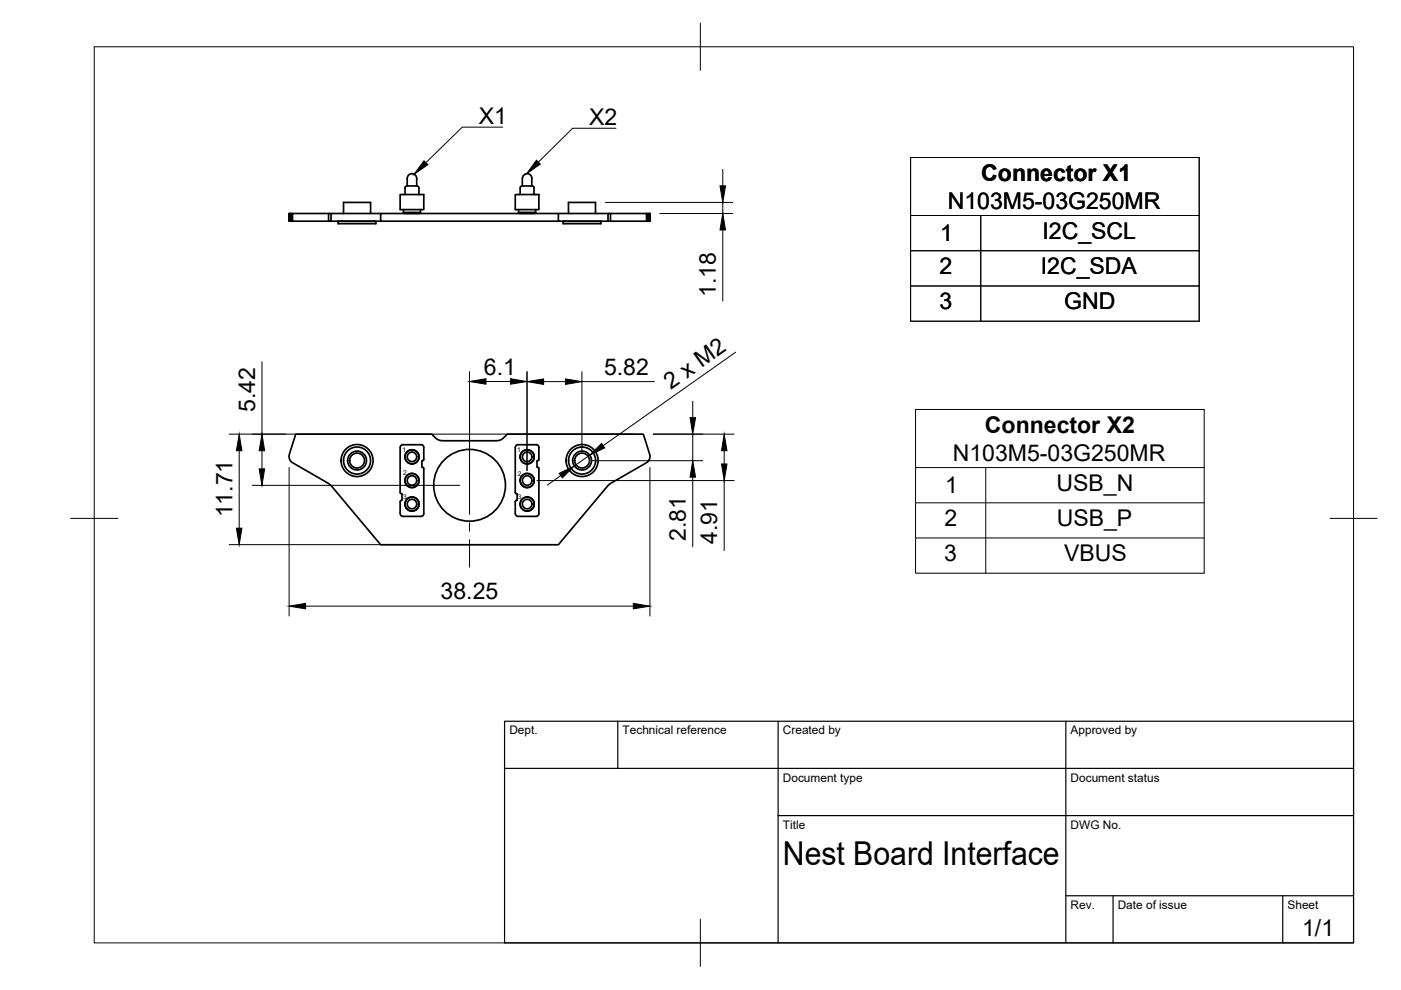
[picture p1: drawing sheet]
<svg xmlns="http://www.w3.org/2000/svg" width="297mm" height="210mm" viewBox="0 0 297 210" stroke-linecap="round" stroke-linejoin="round" font-family="sans-serif">
<!-- layer: Visible -->
<g fill="none" stroke="#000" stroke-width=".36">
<path d="M86.3 39.4v-1.6a1.01 1.01 0 0 1 1-1 1.01 1.01 0 0 1 1 1v1.6M110.7 37.8v1.6M110.8 37.8a1.01 1.01 0 0 1 1-1 1.01 1.01 0 0 1 1 1M112.8 37.8v1.6M61.3 45.3v1.6M61.4 45.3v1.6M61.5 45.3h-.1v1.6h.1M61.7 45.3h-.2v1.6h.2M62 45.3h-.3v1.6h.3M69.7 45.3h-7.7v1.6h7.7M70.2 45.3h-.5v1.6h.5M71.7 46.9h8v.5h-8z"/>
<path d="M72.2 46.9h.1M72.8 45.3v-2.4h5.8v2.4M79.2 46.9h.1M80.7 45.3h-10.5v1.6h10.5M84.8 41.2h5.1v3.2h-5.1zM85.5 45a2.52 2.52 0 0 0 1.8 .2 2.55 2.55 0 0 0 1.9-.2M85.5 45h3.7M85.5 44.4v.6M85.9 41.2v-1.4a.92 .92 0 0 1 1.2-.4h.5a.92 .92 0 0 1 1.2 .4v1.4M89.2 44.4v.6M109.2 41.2h5.1v3.2h-5.1zM109.9 45a2.55 2.55 0 0 0 1.9 .2 2.52 2.52 0 0 0 1.8-.2"/>
<path d="M109.9 45h3.7M109.9 44.4v.6M110.3 41.2v-1.4a.88 .88 0 0 1 1.2-.4h.5a.96 .96 0 0 1 1.2 .4v1.4M113.6 44.4v.6M118.4 45.3h-37.7v1.6h37.7M119.4 46.9h8v.5h-8zM119.9 46.9h.1M120.5 45.3v-2.4h5.8v2.4M126.9 46.9h.1M128.9 45.3h-10.5v1.6h10.5M129.4 45.3h-.5v1.6h.5M137.1 45.3h-7.7v1.6h7.7"/>
<path d="M137.4 45.3h.2v1.6h-.2zM137.4 45.3h-.3v1.6h.3M137.6 45.3h.1M137.6 46.9h.1M137.8 45.3v1.6zM137.8 45.3v1.6M62.7 92h28.8a2.74 2.74 0 0 0 2.3 1.4h11.5a2.74 2.74 0 0 0 2.2-1.4h28.9l1.4 4.3v.7l-.2 .6-.5 .5-7.7 4.4-.5 .4-10.5 12.6h-37.7l-10.5-12.6-.5-.4-7.7-4.4-.5-.5-.2-.6v-.7zM88.8 96.5v.1M88.8 97.2v.1M88.8 96.4a1.51 1.51 0 0 0-2.3-.8 1.51 1.51 0 0 0 0 2.5 1.51 1.51 0 0 0 2.3-.8M113.2 96.5v.1M113.2 97.2v.1"/>
<path d="M113.2 96.4a1.51 1.51 0 0 0-2.3-.8 1.51 1.51 0 0 0 0 2.5 1.51 1.51 0 0 0 2.3-.8M84.9 104.4l.3 .3v1.4l-.4 .2 .1 2.6a.6 .6 0 0 0 .5 .6h3.8a.6 .6 0 0 0 .7-.6v-9.6l-.4-.2v-1.4l.4-.3v-2.5a.6 .6 0 0 0-.7-.6h-3.8a.57 .57 0 0 0-.5 .6l-.1 9.6M88.8 101.6a1.5 1.5 0 0 0-2.3-1 1.5 1.5 0 0 0 0 2.5 1.5 1.5 0 0 0 2.3-.9M88.8 106.5v.1M88.8 106.5a1.51 1.51 0 0 0-2.3-.9 1.51 1.51 0 0 0 0 2.4 1.51 1.51 0 0 0 2.3-.8M109.2 104.5l.1-9.6a.57 .57 0 0 1 .6-.6h3.8a.6 .6 0 0 1 .6 .6v2.5l-.4 .3v1.4l.4 .2v9.6a.6 .6 0 0 1-.6 .6h-3.8a.6 .6 0 0 1-.6-.6l-.1-2.6 .2-.2M109.3 104.4l.1 .2M109.4 104.6l.2 .1v1.4h-.2M113.2 101.6a1.5 1.5 0 0 0-2.2-1 1.5 1.5 0 0 0-.3 2.4 1.5 1.5 0 0 0 2.3-.3l.2-.5M113.2 106.5v.1M113.2 106.5a1.51 1.51 0 0 0-2.3-.9 1.51 1.51 0 0 0 0 2.5 1.51 1.51 0 0 0 2.3-.8v-.1"/>
<circle cx="75.7" cy="97.6" r="1.58"/>
<circle cx="75.7" cy="97.6" r="2"/>
<circle cx="75.7" cy="97.6" r="2.87"/>
<circle cx="75.7" cy="97.6" r="3.4"/>
<circle cx="87.3" cy="96.9" r="1.47"/>
<circle cx="87.3" cy="96.9" r="1.01"/>
<circle cx="111.8" cy="96.9" r="1.47"/>
<circle cx="111.8" cy="96.9" r="1.01"/>
<circle cx="123.4" cy="97.6" r="1.58"/>
<circle cx="123.4" cy="97.6" r="2"/>
<circle cx="123.4" cy="97.6" r="2.87"/>
<circle cx="123.4" cy="97.6" r="3.4"/>
<circle cx="87.3" cy="106.9" r="1.47"/>
<circle cx="87.3" cy="101.9" r="1.47"/>
<circle cx="87.3" cy="106.9" r="1.01"/>
<circle cx="87.3" cy="101.9" r="1.01"/>
<circle cx="99.6" cy="102.9" r="7.6"/>
<circle cx="111.8" cy="106.9" r="1.47"/>
<circle cx="111.8" cy="101.9" r="1.47"/>
<circle cx="111.8" cy="106.9" r="1.01"/>
<circle cx="111.8" cy="101.9" r="1.01"/>
</g>
<!-- layer: BORDER -->
<path d="M20 9.9h267v190h-267zM148.5 4.9v10M15 109.9h10M282 109.9h10M148.5 194.9v10" fill="none" stroke="#000" stroke-width=".21"/>
<!-- layer: TITLEBLOCK -->
<path d="M107 152.9h180v47h-180zM131 152.9v10M165 152.9v47M226 152.9v47M107 162.9h180M165 172.9h122M226 189.9h61M236 189.9v10M272 189.9v10" fill="none" stroke="#000" stroke-width=".25"/>
<!-- layer: FD_Dimensions -->
<g fill="none" stroke="#000" stroke-width=".21">
<path d="M153.2 35.9v3.5M128.4 42.9h26.9M139.9 45.3h15.4M153.2 42.9v2.4M153.2 48.8v15M55.5 76.7v15.3M99.5 78.8v22M111.7 78.8v21M123.4 78.8v16.8M156 74.7l-28.1 19.8M48.6 92h85.7M50.7 95.6v16.4"/>
<path d="M55.5 95.6v3.8M61.3 99.1v31.5M103 80.9h5.2M115.3 80.9h4.6M123.4 80.9h15.3M125 96.5l-3.2 2.3M125.5 97.7h23.5M137.8 99.1v31.5M138.5 92h17.2M146.9 85.1v3.5M146.9 92v5.7M153.5 95.6v2.8"/>
<path d="M48.6 115.5h67.7M53.4 102.9h44.1M113.9 101.9h41.8M118.9 100.8l-2.9 2.1M146.9 101.2v14.7M153.5 101.9v14.8M64.8 128.5h69.5"/>
</g>
<g fill="#000" stroke="#000" stroke-width=".21">
<path d="M152.7 39.4h1.1l-.6 3.5zM153.2 45.3l.6 3.5h-1.1zM50.7 92l.6 3.6h-1.2zM54.9 99.4h1.2l-.6 3.5zM55.5 92l.6 3.6h-1.2zM99.5 80.9l3.5-.6v1.2zM108.2 80.3l3.5 .6-3.5 .6zM111.7 80.9l3.6-.6v1.2zM119.9 80.3l3.5 .6-3.5 .6zM125 96.5l2.6-2.5 .6 1zM146.3 88.6h1.2l-.6 3.4zM153.5 92l.6 3.6h-1.1z"/>
<path d="M153 98.4h1.1l-.6 3.5zM50.1 112h1.2l-.6 3.5zM118.6 100.4l3.2-1.6-2.6 2.5zM146.9 97.7l.6 3.5h-1.2zM61.3 128.5l3.5-.6v1.2zM134.3 127.9l3.5 .6-3.5 .6z"/>
</g>
<!-- layer: Smart Centers -->
<path d="M99.5 99.8v-11.2v11.2M99.5 87.1v5.9M99.5 94.8v1.8M99.5 98.3v10.7M99.5 110.8v1.8M99.5 114.4v5.8" fill="none" stroke="#000" stroke-width=".21"/>
<!-- layer: Leaders -->
<path d="M89.9 34.1l.8 .8-2.9 2zM113.7 34l.9 .8-2.9 2z" fill="#000" stroke="#000" stroke-width=".21"/>
<path d="M106.6 27h-8.6l-7.7 7.5M130.6 27.2h-9.2l-7.3 7.2" fill="none" stroke="#000" stroke-width=".21"/>
<!-- layer: Custom Tables -->
<path d="M193.1 33.4h61.2v34.7h-61.2zM193.1 45.7h61.2M193.1 53.2h61.2M207.9 45.7v22.4M193.1 60.6h61.2M194.1 86.8h61.2v34.7h-61.2zM194.1 99.1h61.2M209 99.1v22.4M194.1 106.6h61.2M194.1 114.1h61.2" fill="none" stroke="#000" stroke-width=".21"/>
<text font-size="7" x="166" y="183.4">Nest Board Interface</text>
<g font-size="4.9">
<text x="101.5" y="26.3">X1</text>
<text x="124.9" y="26.5">X2</text>
<text x="208" y="38.3">Connector X1</text>
<text x="200.9" y="44.2">N103M5-03G250MR</text>
<text x="199.3" y="51.2">1</text>
<text x="221" y="50.7">I2C_SCL</text>
<text x="199.2" y="58.1">2</text>
<text x="220.7" y="58.1">I2C_SDA</text>
<text x="151.8" y="63" transform="rotate(-90 151.8 63)">1.18</text>
<text x="199.2" y="65.5">3</text>
<text x="225.7" y="65.6">GND</text>
<text x="102.6" y="79.4">6.1</text>
<text x="128.1" y="79.5">5.82</text>
<text x="142.3" y="82.6" transform="rotate(-35 142.3 82.6)">2 x M2</text>
<text x="54.1" y="87.4" transform="rotate(-90 54.1 87.4)">5.42</text>
<text x="208.8" y="91.8">Connector X2</text>
<text x="202" y="97.7">N103M5-03G250MR</text>
<text x="200.4" y="104.6">1</text>
<text x="224" y="104.2">USB_N</text>
<text x="49.3" y="109.7" transform="rotate(-90 49.3 109.7)">11.71</text>
<text x="200.3" y="111.5">2</text>
<text x="224" y="111.6">USB_P</text>
<text x="145.4" y="114.7" transform="rotate(-90 145.4 114.7)">2.81</text>
<text x="152.1" y="115.4" transform="rotate(-90 152.1 115.4)">4.91</text>
<text x="200.2" y="119">3</text>
<text x="225.6" y="119">VBUS</text>
<text x="93.4" y="127.1">38.25</text>
<text x="276.1" y="198.6">1/1</text>
</g>
<g font-size="2.5">
<text x="108" y="155.7">Dept.</text>
<text x="132" y="155.7">Technical reference</text>
<text x="166" y="155.7">Created by</text>
<text x="227" y="155.7">Approved by</text>
<text x="166" y="165.7">Document type</text>
<text x="227" y="165.7">Document status</text>
<text x="166" y="175.7">Title</text>
<text x="227" y="175.7">DWG No.</text>
<text x="227" y="192.7">Rev.</text>
<text x="237" y="192.7">Date of issue</text>
<text x="273" y="192.7">Sheet</text>
</g>
<g font-size="1.4">
<text x="85.4" y="95.8">1</text>
<text x="109.7" y="95.8">1</text>
<text x="85.5" y="100.7">2</text>
<text x="109.8" y="100.8">2</text>
<text x="85.4" y="105.8">3</text>
<text x="109.8" y="105.8">3</text>
</g>
</svg>
